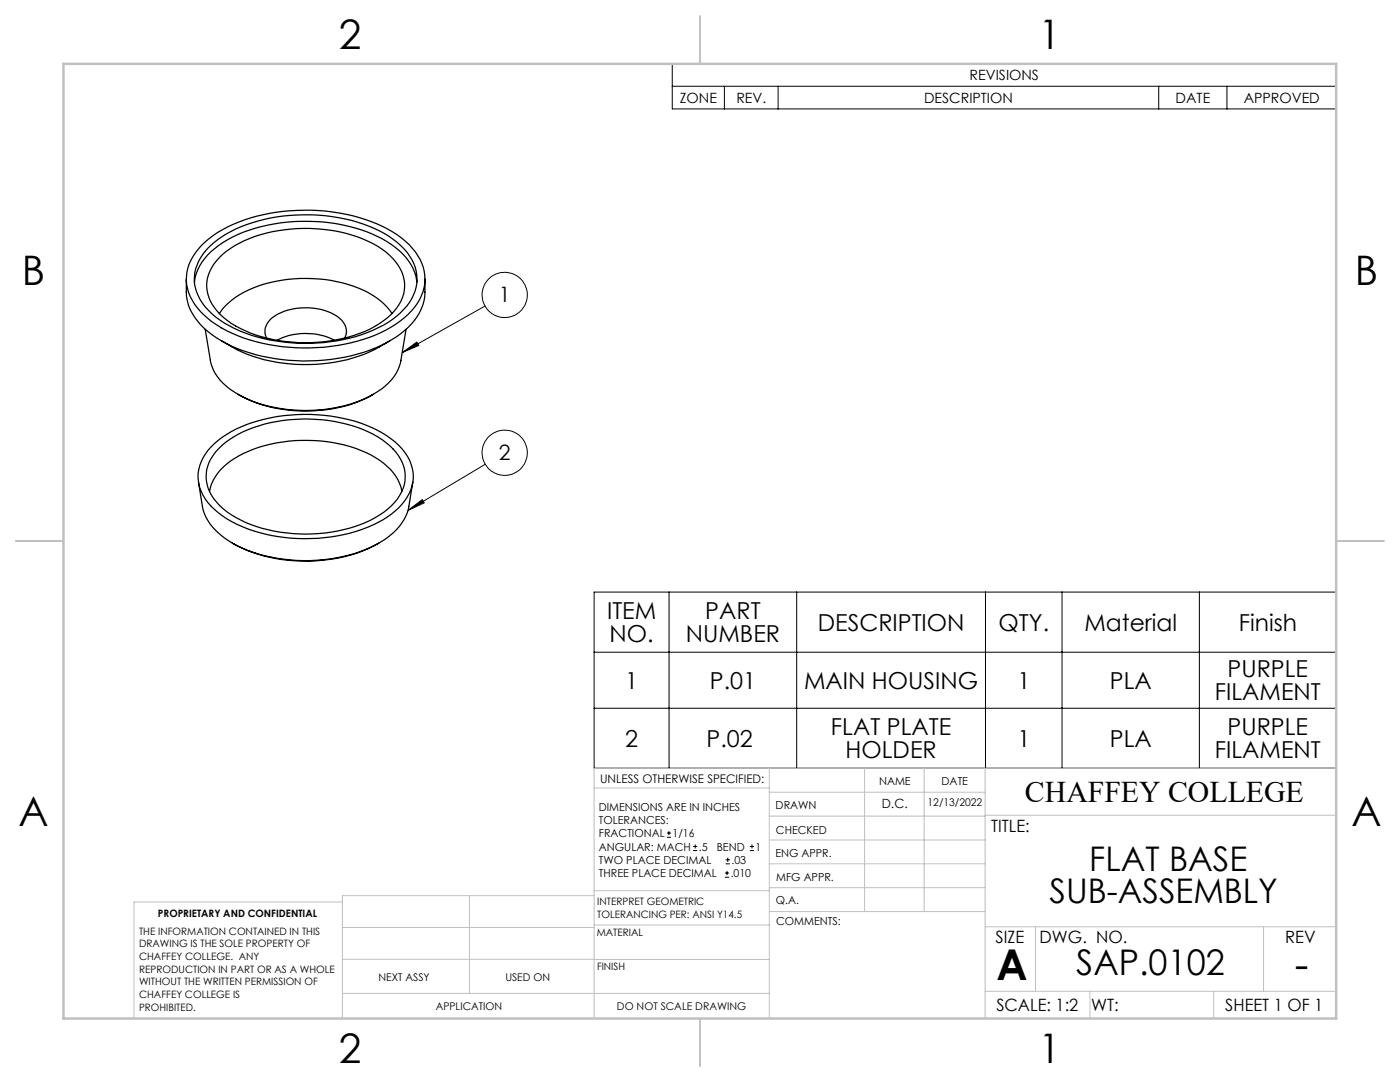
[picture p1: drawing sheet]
<svg xmlns="http://www.w3.org/2000/svg" width="279mm" height="216mm" viewBox="0 0 279 216" stroke-linecap="round" stroke-linejoin="round" font-family="sans-serif">
<g fill="none" stroke="#000" stroke-width=".25">
<path d="M37.2 55.7a14.2 14.2 0 0 0 .4 5.3 13.8 13.8 0 0 0 6.6 7M38.8 56.3a10.3 10.3 0 0 1 4.9-7.4 30.3 30.3 0 0 1 17.8-4.7 30.6 30.6 0 0 1 16.6 4.6 10.7 10.7 0 0 1 5.1 7.5M40.2 49a26.5 26.5 0 0 1 15.1-6.7 36.5 36.5 0 0 1 23 3.9 13.5 13.5 0 0 1 6.2 7.2 9.1 9.1 0 0 1-3 9.3 26.9 26.9 0 0 1-15.5 6.4 37.5 37.5 0 0 1-20.8-3.1 15 15 0 0 1-7.6-7.6 9 9 0 0 1 2.6-9.4zM41.8 49.2a24 24 0 0 1 12.4-5.7 35 35 0 0 1 22.5 3.1 12.2 12.2 0 0 1 6.4 7.6 8.7 8.7 0 0 1-3.2 8.3 25.5 25.5 0 0 1-14 5.7 34.1 34.1 0 0 1-21.1-3.7 11.8 11.8 0 0 1-6-7.7 9 9 0 0 1 3-7.6zM43.8 51.4a21.8 21.8 0 0 1 12.9-5.5 29.1 29.1 0 0 1 19.6 3.8 9.2 9.2 0 0 1 4.5 7.6 9.4 9.4 0 0 1-5.2 7.3 28.9 28.9 0 0 1-17.3 3.7 24.3 24.3 0 0 1-13.7-5 7.7 7.7 0 0 1-2.7-9.1 8.5 8.5 0 0 1 1.9-2.8zM84.8 55.7v2.6a10.6 10.6 0 0 1-4.9 8.3 30.8 30.8 0 0 1-16.6 5.4 36.7 36.7 0 0 1-18.1-3.5l-1-.5M41 65.7l1 6.2a10 10 0 0 0 5.5 6.8 30.1 30.1 0 0 0 22 2.1 17.7 17.7 0 0 0 9.2-5.7l.7-1.4 .5-1.4 1.1-6.6M43.8 62.6a14.5 14.5 0 0 1 7.9-5.6 29.6 29.6 0 0 1 21.8 1.4 12.2 12.2 0 0 1 4.7 4.2M44.2 68l2.1 1.3M47.5 78.7a29.2 29.2 0 0 0 23.3 1.7l2-.8 1.7-.9M53.2 67.5a3.2 3.2 0 0 1 1.2-4.2 12.1 12.1 0 0 1 13.4 .2 3.1 3.1 0 0 1 1 4M55.3 67.9a12.5 12.5 0 0 1 11.4 0"/>
<path d="M77.9 68a31.9 31.9 0 0 1-23.9 4l-4.6-1.3-3-1.4M39.6 96.2l.8 4.8a10.4 10.4 0 0 0 5.1 6.8 30.9 30.9 0 0 0 19 3.9 25.4 25.4 0 0 0 13.9-5.3 9.4 9.4 0 0 0 3.2-5.4l.8-4.8M41.8 98.1a10.4 10.4 0 0 1 5.9-7.2 30.4 30.4 0 0 1 26.3-.1 11 11 0 0 1 6.2 7v.3M42.1 89.2a21.9 21.9 0 0 1 11.9-5.8 33.3 33.3 0 0 1 22.2 3 11.5 11.5 0 0 1 6.2 7.5 8.7 8.7 0 0 1-3.5 8.1 25.8 25.8 0 0 1-14.2 5.3 31.8 31.8 0 0 1-19.4-3.8 10.9 10.9 0 0 1-5.7-7.6 8.3 8.3 0 0 1 2.5-6.7zM44.2 88.9a24.5 24.5 0 0 1 14.9-5.2 28.9 28.9 0 0 1 17.2 4 9.2 9.2 0 0 1 4.6 7.6 9.4 9.4 0 0 1-5.1 7.4 29.8 29.8 0 0 1-19.9 3.5 22.1 22.1 0 0 1-12-5.3 7.5 7.5 0 0 1-.3-11.3zM46.4 108.4a31.7 31.7 0 0 0 28 .6l1.2-.6"/>
</g>
<g fill="none" stroke="#000" stroke-width=".2">
<path d="M134.2 12.7h132.5v9h-132.5zM134.2 17.2h132.5M144.6 17.2v4.5M155.3 17.2v4.5M231.2 17.2v4.5M244.9 17.2v4.5M80.3 70.3l2.9-2 .4 .6zM96.8 61.1l-16.5 9.2M96.8 92.6l-15.4 9.2M81.4 101.8l2.9-2.1 .4 .6zM118.6 118.1h148.1v35.2h-148.1zM133.5 118.1v35.2"/>
<path d="M159 118.1v35.2M196.7 118.1v35.2M211.9 118.1v35.2M239.4 118.1v35.2M118.6 130.1h148.1M118.6 141.3h148.1M133.1 167.1h.8M133.1 166.2h.8M133.5 165.8v.9M138.3 169.7h.8M138.3 168.9h.8M138.7 168.5v.8"/>
<path d="M144.7 175h.8M144.7 174.2h.8M144.8 172.4h.9M144.8 171.6h.9M145.1 173.8v.8M145.2 171.1v.9M149.6 169.7h.9M149.6 168.9h.9M150.1 168.5v.8"/>
<circle cx="100.7" cy="58.8" r="4.5"/>
<circle cx="100.7" cy="90.3" r="4.5"/>
</g>
<g fill="none" stroke="#c0c0c0" stroke-width=".2">
<path d="M118.6 157.2h34.9M153.5 153.3v49.9M153.5 158.1h43.1M172.5 153.3v28.6M184.4 153.3v28.6M196.6 153.3v49.9M266.7 153.3h-148.1v49.9M68.3 180h-41.6v23.2M93.7 178.7v19.5M118.6 178.7h-50.3v24.5M118.6 177.7h35M153.5 167.6h43.1"/>
<path d="M153.5 162.8h43.1M153.5 172.4h43.1M153.5 177.1h43.1M196.6 162.7h70.1M68.3 198.2h85.2M68.3 191.4l85.2 .1M68.3 185.1h50.3M118.6 184.6h35M153.6 181.9h43M196.6 197.8h70.1M196.6 184.9h70.1M206.7 184.9v12.9"/>
<path d="M217.5 197.8v5.4M242.2 197.8v5.4M252.2 184.9v12.9"/>
</g>
<path d="M139.7 3.2v9.5M3.1 107.9h9.6M266.7 107.9h9.5M139.7 203.2v9.6" fill="none" stroke="#c0c0c0" stroke-width=".25"/>
<path d="M12.7 12.7h254v190.5h-254z" fill="none" stroke="#c0c0c0" stroke-width=".5"/>
<path d="M80.3 70.3l2.9-2 .4 .6zM81.4 101.8l2.9-2.1 .4 .6z" fill="#000"/>
<g font-size="8.5">
<text x="198.9" y="195.5">A</text>
<text x="258.4" y="195.4">-</text>
</g>
<g font-size="8.1">
<text x="67.6" y="9.7">2</text>
<text x="207.3" y="9.7">1</text>
<text x="4.4" y="57">B</text>
<text x="270.4" y="57">B</text>
<text x="3.7" y="164.9">A</text>
<text x="269.7" y="164.9">A</text>
<text x="67.6" y="212.2">2</text>
<text x="207.3" y="212.2">1</text>
</g>
<text font-size="7.1" x="214.8" y="194.6">SAP.0102</text>
<g font-size="6.8">
<text x="217.4" y="173.8">FLAT BASE</text>
<text x="209.5" y="180.3">SUB-ASSEMBLY</text>
</g>
<text font-size="6" x="204.6" y="160.1">CHAFFEY COLLEGE</text>
<g font-size="4.7">
<text x="121.2" y="123.6">ITEM</text>
<text x="140.8" y="123.6">PART</text>
<text x="163.2" y="125.8">DESCRIPTION</text>
<text x="199.3" y="125.8">QTY.</text>
<text x="216.4" y="125.8">Material</text>
<text x="247.2" y="125.8">Finish</text>
<text x="121.7" y="128.1">NO.</text>
<text x="136.9" y="128.1">NUMBER</text>
<text x="124.8" y="137.4">1</text>
<text x="141.7" y="137.4">P.01</text>
<text x="160.5" y="137.4">MAIN HOUSING</text>
<text x="203" y="137.4">1</text>
<text x="221.5" y="137.4">PLA</text>
<text x="245" y="135.1">PURPLE</text>
<text x="242.5" y="139.7">FILAMENT</text>
<text x="124.8" y="149">2</text>
<text x="141" y="149">P.02</text>
<text x="165.8" y="146.7">FLAT PLATE</text>
<text x="203" y="149">1</text>
<text x="221.5" y="149">PLA</text>
<text x="245" y="146.7">PURPLE</text>
<text x="168.7" y="151.2">HOLDER</text>
<text x="242.5" y="151.2">FILAMENT</text>
</g>
<g font-size="4.2">
<text x="99.6" y="60.3">1</text>
<text x="99.6" y="91.8">2</text>
</g>
<g font-size="3.4">
<text x="197.8" y="166">TITLE:</text>
<text x="198.7" y="188.1">SIZE</text>
<text x="207.5" y="188.1">DWG. NO.</text>
<text x="256.5" y="188.2">REV</text>
<text x="198.8" y="201.7">SCALE: 1:2</text>
<text x="217.7" y="201.8">WT:</text>
<text x="244.5" y="201.7">SHEET 1 OF 1</text>
</g>
<g font-size="2.8">
<text x="193.5" y="16">REVISIONS</text>
<text x="135.7" y="20.5">ZONE</text>
<text x="147" y="20.5">REV.</text>
<text x="184.4" y="20.5">DESCRIPTION</text>
<text x="234.6" y="20.5">DATE</text>
<text x="248.2" y="20.5">APPROVED</text>
</g>
<text font-size="2.5" x="176" y="161.3">D.C.</text>
<text font-size="2.4" x="119.8" y="156.2">UNLESS OTHERWISE SPECIFIED:</text>
<g font-size="2.2">
<text x="119.5" y="161.8">DIMENSIONS ARE IN INCHES</text>
<text x="154.8" y="161.4">DRAWN</text>
<text x="175.4" y="156.6">NAME</text>
<text x="187.9" y="156.7">DATE</text>
<text x="119.5" y="164.4">TOLERANCES:</text>
<text x="119.5" y="167.1">FRACTIONAL</text>
<text x="134.2" y="167.1">1/16</text>
<text x="154.9" y="166.3">CHECKED</text>
<text x="119.5" y="172.4">TWO PLACE DECIMAL</text>
<text x="119.5" y="169.7">ANGULAR: MACH</text>
<text x="139.5" y="169.7">.5</text>
<text x="143" y="169.7">BEND</text>
<text x="146" y="172.4">.03</text>
<text x="150.8" y="169.7">1</text>
<text x="154.8" y="171">ENG APPR.</text>
<text x="119.5" y="175">THREE PLACE DECIMAL</text>
<text x="145.8" y="175">.010</text>
<text x="154.9" y="175.7">MFG APPR.</text>
<text x="154.9" y="180.4">Q.A.</text>
<text x="154.9" y="184.6">COMMENTS:</text>
</g>
<g font-size="2.1">
<text x="185.1" y="160.7">12/13/2022</text>
<text x="75.5" y="195.7">NEXT ASSY</text>
<text x="100.9" y="195.7">USED ON</text>
<text x="86.9" y="201.5">APPLICATION</text>
<text x="123.1" y="201.6">DO NOT SCALE DRAWING</text>
</g>
<g font-size="2">
<text x="31.5" y="182.9">PROPRIETARY AND CONFIDENTIAL</text>
<text x="119.2" y="180.6">INTERPRET GEOMETRIC</text>
<text x="119.2" y="183.1">TOLERANCING PER: ANSI Y14.5</text>
<text x="27.8" y="186.5">THE INFORMATION CONTAINED IN THIS</text>
<text x="27.8" y="189">DRAWING IS THE SOLE PROPERTY OF</text>
<text x="27.8" y="191.6">CHAFFEY COLLEGE. ANY</text>
<text x="119.1" y="186.7">MATERIAL</text>
<text x="27.8" y="194.1">REPRODUCTION IN PART OR AS A WHOLE</text>
<text x="27.8" y="196.6">WITHOUT THE WRITTEN PERMISSION OF</text>
<text x="119.1" y="193.5">FINISH</text>
<text x="27.8" y="199.1">CHAFFEY COLLEGE IS</text>
<text x="27.8" y="201.7">PROHIBITED.</text>
</g>
</svg>
